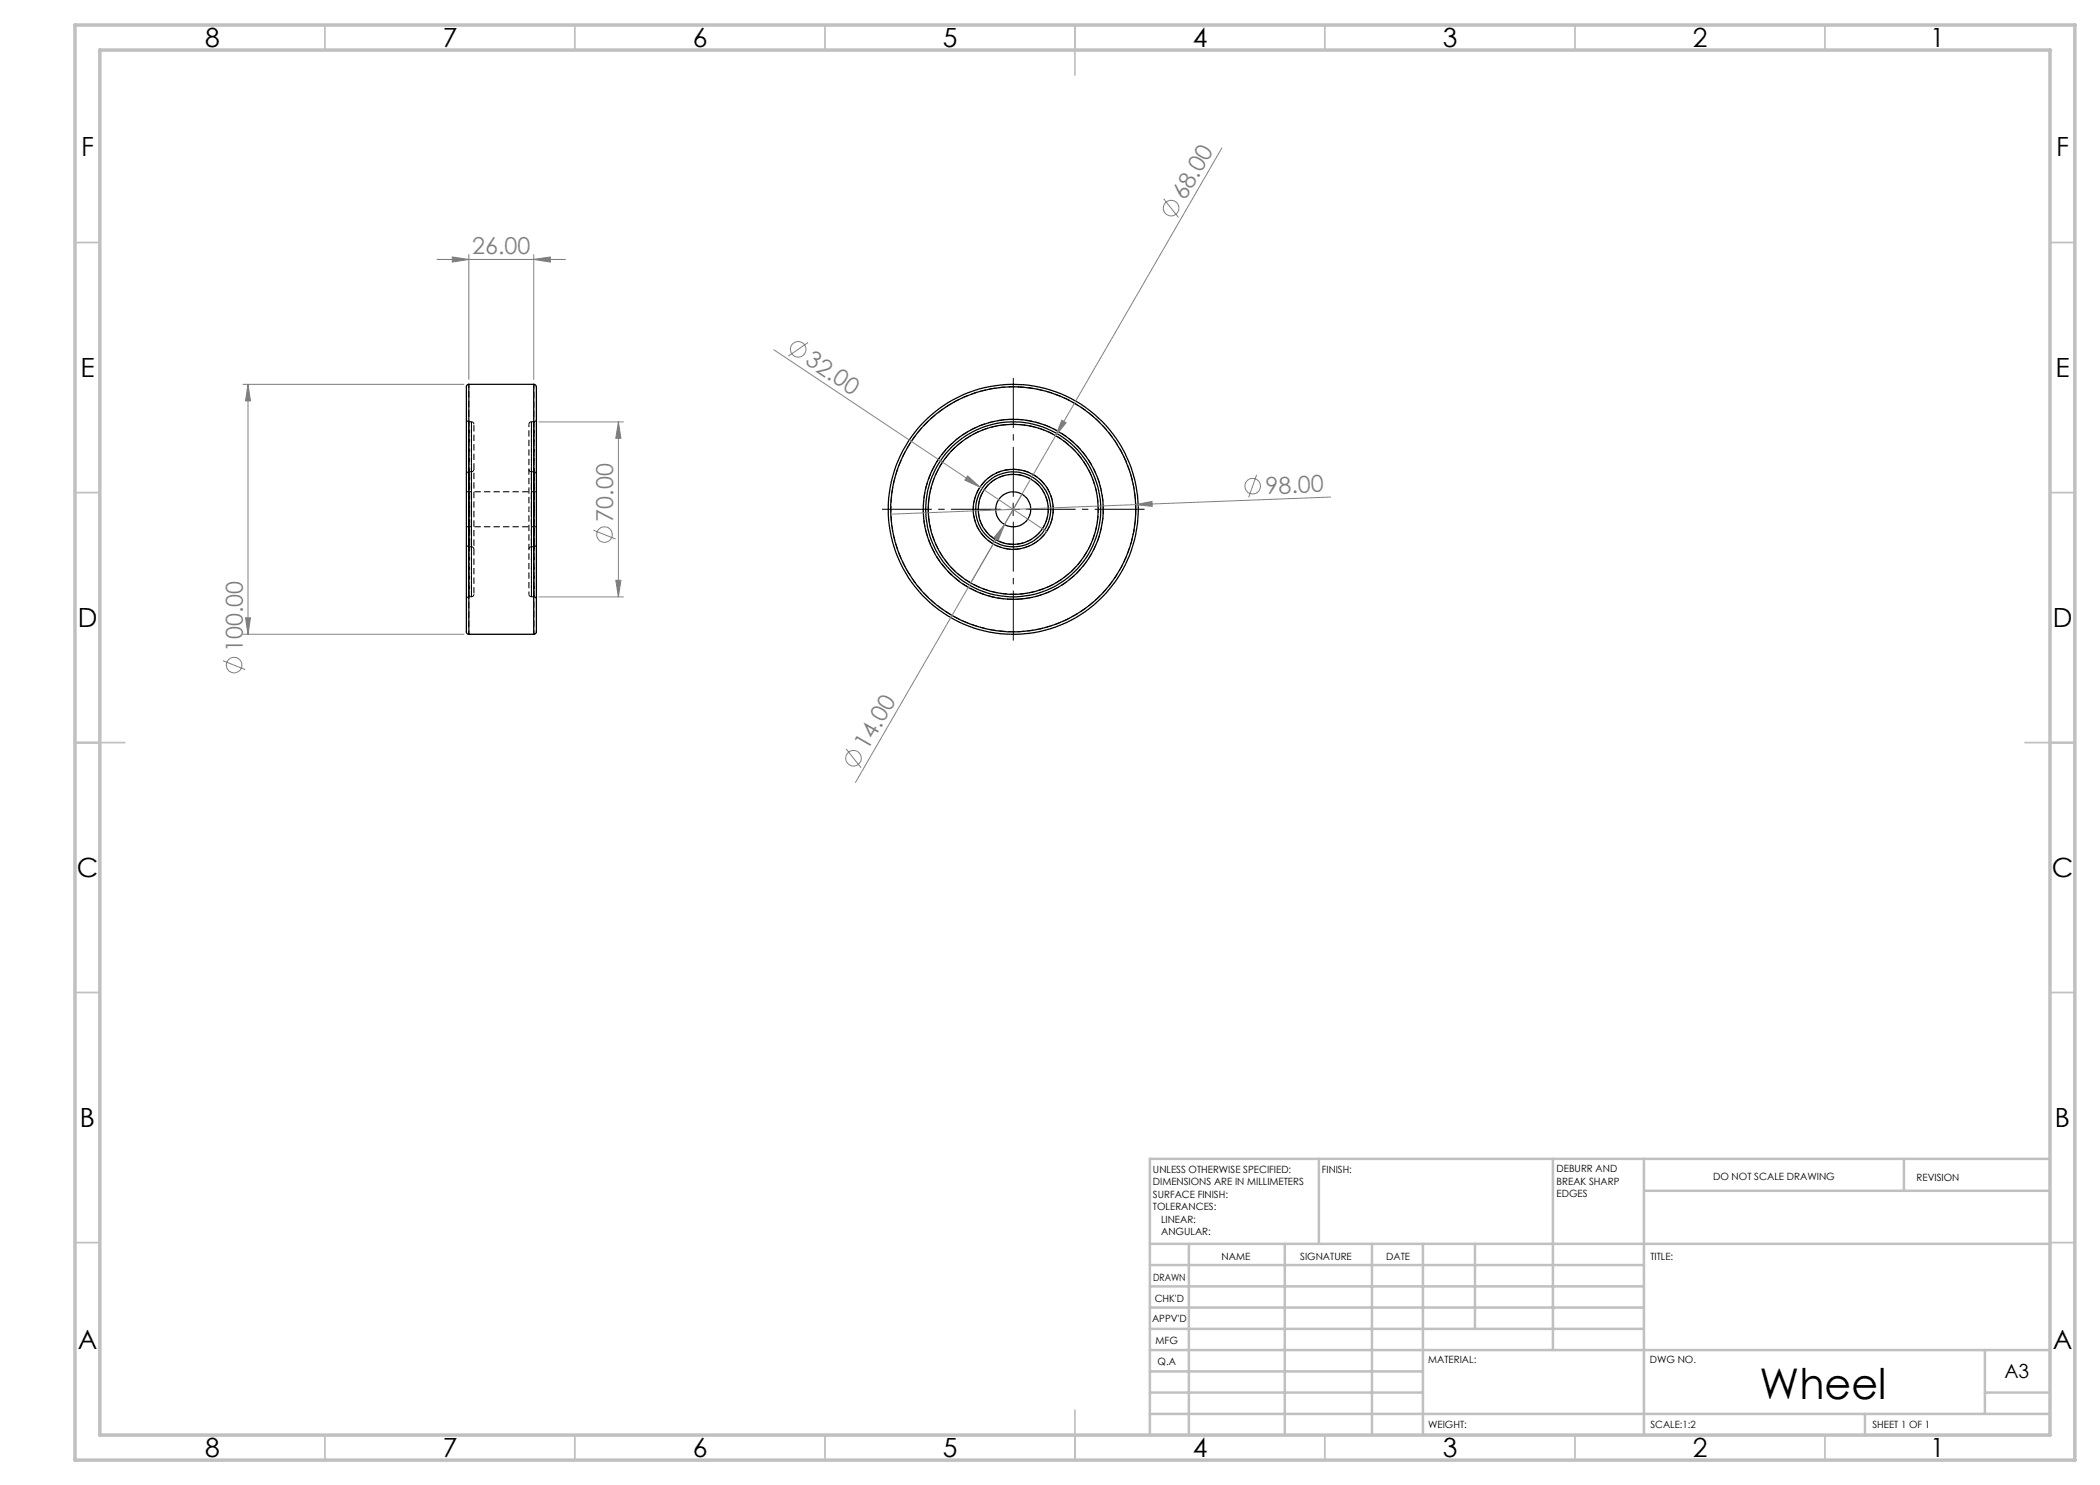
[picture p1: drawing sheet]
<svg xmlns="http://www.w3.org/2000/svg" width="420mm" height="297mm" viewBox="0 0 420 297" stroke-linecap="round" stroke-linejoin="round" font-family="sans-serif">
<path d="M93.8 101.9v17.4v-34.9v17.5M93.8 101.9v-7.5v15v-7.5M94.3 101.9v-17.5v34.9v-17.4M94.3 101.9v7.5v-15v7.5M106.3 101.9v-17.5v34.9v-17.4M106.3 101.9v7.5v-15v7.5M106.8 101.9v17.4v-34.9v17.5M106.8 101.9v-7.5v15v-7.5M227.2 101.9a24.5 24.5 0 0 1-36.1 21.5 24.5 24.5 0 0 1-1.9-42 24.5 24.5 0 0 1 37.9 18.3l.1 2.2" fill="none" stroke="#000" stroke-width=".2" stroke-dasharray="1.3 .6" stroke-dashoffset="-.1" stroke-linecap="butt"/>
<path d="M105.8 84.9v17M105.8 101.9v17" fill="none" stroke="#000" stroke-width=".2" stroke-dasharray="1.3 .6" stroke-dashoffset=".7" stroke-linecap="butt"/>
<path d="M94.8 118.9v-34" fill="none" stroke="#000" stroke-width=".2" stroke-dasharray="1.3 .6" stroke-dashoffset="-.2" stroke-linecap="butt"/>
<g fill="none" stroke="#000" stroke-width=".2" stroke-dasharray="1.3 .6" stroke-dashoffset=".4" stroke-linecap="butt">
<path d="M106.8 76.9v50M93.8 84.4l-.4-.2-.1-.3M93.8 94.4l-.4 .1-.1 .4M94.8 84.9l-.2-.4-.3-.1M94.8 93.9l-.2 .3-.3 .2M106.3 84.4l-.4 .1-.1 .4M106.3 94.4l-.4-.2-.1-.3M107.3 83.9l-.2 .3-.3 .2M107.3 94.9l-.2-.4-.3-.1M93.3 119.9l.1-.4 .4-.1M93.3 108.9l.1 .3 .4 .2M94.3 119.4l.3-.2 .2-.3"/>
<path d="M94.3 109.4l.3 .1 .2 .4M105.8 118.9l.1 .3 .4 .2M105.8 109.9l.1-.4 .4-.1M106.8 119.4l.3 .1 .2 .4M106.8 109.4l.3-.2 .2-.3"/>
</g>
<path d="M94.3 84.4h-.5M94.3 94.4h-.5M106.8 84.4h-.5M106.8 94.4h-.5M93.8 119.4h.5M93.8 109.4h.5M106.3 119.4h.5M106.3 109.4h.5" fill="none" stroke="#000" stroke-width=".2" stroke-dasharray="1.3 .6" stroke-linecap="butt"/>
<path d="M107.3 98.4h-14M93.3 105.4h14M210.7 101.9a8 8 0 0 0-11.9-7.1 8 8 0 0 0-.5 13.8 8 8 0 0 0 12.3-6.1l.1-.6M220.7 101.9a18 18 0 0 0-26.8-15.8 18 18 0 0 0-.8 31 18 18 0 0 0 27.5-14.3l.1-.9" fill="none" stroke="#000" stroke-width=".2" stroke-dasharray="1.3 .6" stroke-dashoffset=".3" stroke-linecap="butt"/>
<path d="M93.8 101.9v-25M93.8 126.9v-25" fill="none" stroke="#000" stroke-width=".2" stroke-dasharray="1.3 .6" stroke-dashoffset=".5" stroke-linecap="butt"/>
<g fill="none" stroke="#000" stroke-width=".25">
<path d="M93.8 76.9l-.4 .1-.1 .3v45a15.1 15.1 0 0 0 .1 4.4l.4 .2M93.8 76.9v50M93.8 76.9h13M106.8 76.9l.3 .1 .2 .4v48.7a.56 .56 0 0 1-.5 .8M106.8 76.9v50M93.8 126.9h13"/>
<circle cx="202.6" cy="101.9" r="8"/>
<circle cx="202.6" cy="101.9" r="24.5"/>
<circle cx="202.6" cy="101.9" r="3.5"/>
<circle cx="202.6" cy="101.9" r="17"/>
<circle cx="202.6" cy="101.9" r="18"/>
<circle cx="202.6" cy="101.9" r="17.5"/>
<circle cx="202.6" cy="101.9" r="7"/>
<circle cx="202.7" cy="101.9" r="7.5"/>
<circle cx="202.7" cy="101.9" r="25"/>
</g>
<path d="M209.7 101.9a7 7 0 0 1-10.4 6.1 7 7 0 0 1-.5-12 7 7 0 0 1 10.8 5.3l.1 .6M219.7 101.9a17 17 0 0 1-25.3 14.8 17 17 0 0 1-.8-29.2 17 17 0 0 1 26 13.4l.1 1" fill="none" stroke="#000" stroke-width=".2" stroke-dasharray="1.3 .6" stroke-dashoffset=".6" stroke-linecap="butt"/>
<g fill="none" stroke="#808080" stroke-width=".2">
<path d="M232.7 39.8l3 3.7M244.4 29.6l-33.3 57.5M87.4 51.9h25.7M90.5 51.4l3.3 .5-3.3 .5zM93.8 50.9v25M106.8 51.9l3.3-.5v1zM106.8 50.9v25M48.6 76.9h44.2M49.6 76.9v50M49.6 76.9l.5 3.3h-1zM154.8 70l54.5 36.3M161.6 68.5l-3.9 2.7"/>
<path d="M107.8 84.4h16.9M123.7 84.4v35M123.7 84.4l.5 3.3h-1zM193.5 95.2l2.5 2.2-3-1.4zM204.4 98.8l-3.5 6.1M211.1 87.1l-17 29.5M212.4 84l.8 .6-2.1 2.5zM251.3 95l-1.6 4.5M266.1 99.4l-39 1.5M107.8 119.4h16.9M118.7 106l4.4 1.8M123.2 116.1h1l-.5 3.3z"/>
<path d="M200.9 104.9l-1.2 3.1-.9-.5zM200.9 104.9l-29.8 51.6M227.1 100.9l3.3-.6v1zM227.1 100.9l-48.9 1.9M44.6 132.1l4.4 1.8M48.6 126.9h44.2M49.1 123.6h1l-.5 3.3zM169.2 149.8l3 3.7"/>
<circle cx="234.2" cy="41.6" r="1.56"/>
<circle cx="159.6" cy="69.9" r="1.56"/>
<circle cx="250.5" cy="97.2" r="1.56"/>
<circle cx="120.9" cy="106.9" r="1.55"/>
<circle cx="46.8" cy="133" r="1.56"/>
<circle cx="170.7" cy="151.7" r="1.56"/>
</g>
<path d="M202.7 99.4v-23.8M200.2 101.9h-23.8M202.7 104.4v23.7M205.2 101.9h23.7" fill="none" stroke="#000" stroke-width=".2" stroke-dasharray="15.2 1.3 1.3 1.3" stroke-dashoffset="5.3" stroke-linecap="butt"/>
<path d="M201.4 101.9h2.5M202.6 100.6v2.5" fill="none" stroke="#000" stroke-width=".2"/>
<g fill="none" stroke="#c0c0c0" stroke-width=".35">
<path d="M65 5v5M115 5v5M165 5v5M215 5v10M265 5v5M315 5v5M365 5v5M15 48.5h5M410 48.5h5M15 98.5h5M410 98.5h5M15 148.5h10"/>
<path d="M405 148.5h10M15 198.5h5M410 198.5h5M15 248.5h5M410 248.5h5M65 287v5M115 287v5M165 287v5M215 282v10M265 287v5M315 287v5M365 287v5"/>
</g>
<g fill="none" stroke="#c0c0c0" stroke-width=".5">
<path d="M263.8 231.8v17M310.6 231.8v38.2M328.8 231.8v55.2M328.8 238.2h81.2M380.8 231.8v6.4M410 231.8h-180v55.2M230 248.8h180M230 257.3h98.8M230 253h98.8M237.8 248.8v38.2M257 248.8v38.2M274.4 248.8v38.2"/>
<path d="M284.6 248.8v38.2M295 248.8v17M230 265.8h98.8M230 261.5h98.8M230 278.5h54.6M230 274.3h54.6M230 270h180M397 278.5h13M397 270v12.8M230 282.8h180M373 282.8v4.2"/>
</g>
<path d="M15 5h400v287h-400zM20 10h390v277h-390z" fill="none" stroke="#c0c0c0" stroke-width=".7"/>
<g fill="#808080">
<path d="M193.5 95.2l2.5 2.2-3-1.4z"/>
<path d="M227.1 100.9l3.3-.6v1z"/>
<path d="M212.4 84l.8 .6-2.1 2.5z"/>
<path d="M200.9 104.9l-1.2 3.1-.9-.5z"/>
<path d="M106.8 51.9l3.3-.5v1zM90.5 51.4l3.3 .5-3.3 .5z"/>
<path d="M49.6 76.9l.5 3.3h-1zM49.1 123.6h1l-.5 3.3zM123.7 84.4l.5 3.3h-1zM123.2 116.1h1l-.5 3.3z"/>
</g>
<text font-size="8.5" x="351.9" y="279.7">Wheel</text>
<g font-size="5.3">
<text x="41" y="9.5">8</text>
<text x="88.5" y="9.5">7</text>
<text x="138.5" y="9.5">6</text>
<text x="188.5" y="9.5">5</text>
<text x="238.5" y="9.5">4</text>
<text x="288.5" y="9.5">3</text>
<text x="338.5" y="9.5">2</text>
<text x="386" y="9.5">1</text>
<text x="16.2" y="31.3">F</text>
<text x="411.2" y="31.3">F</text>
<text x="16.1" y="75.5">E</text>
<text x="411.1" y="75.5">E</text>
<text x="15.5" y="125.5">D</text>
<text x="410.5" y="125.5">D</text>
<text x="15.4" y="175.5">C</text>
<text x="410.4" y="175.5">C</text>
<text x="16" y="225.5">B</text>
<text x="411" y="225.5">B</text>
<text x="15.5" y="269.8">A</text>
<text x="410.5" y="269.8">A</text>
<text x="41" y="291.5">8</text>
<text x="88.5" y="291.5">7</text>
<text x="138.5" y="291.5">6</text>
<text x="188.5" y="291.5">5</text>
<text x="238.5" y="291.5">4</text>
<text x="288.5" y="291.5">3</text>
<text x="338.5" y="291.5">2</text>
<text x="386" y="291.5">1</text>
</g>
<g font-size="4.7" fill="#808080">
<text x="237" y="40.2" transform="rotate(-60 237 40.2)">68.00</text>
<text x="94.5" y="50.9">26.00</text>
<text x="160.8" y="72.7" transform="rotate(34 160.8 72.7)">32.00</text>
<text x="253.2" y="98.8" transform="rotate(-2 253.2 98.8)">98.00</text>
<text x="122.6" y="104.3" transform="rotate(-90 122.6 104.3)">70.00</text>
<text x="48.6" y="130.4" transform="rotate(-90 48.6 130.4)">100.00</text>
<text x="173.5" y="150.3" transform="rotate(-60 173.5 150.3)">14.00</text>
</g>
<text font-size="3.9" x="400.9" y="275.5">A3</text>
<g font-size="2">
<text x="230.6" y="234.6">UNLESS OTHERWISE SPECIFIED:</text>
<text x="230.6" y="237.1">DIMENSIONS ARE IN MILLIMETERS</text>
<text x="230.6" y="239.6">SURFACE FINISH:</text>
<text x="264.4" y="234.6">FINISH:</text>
<text x="311.3" y="234.5">DEBURR AND</text>
<text x="311.3" y="237">BREAK SHARP</text>
<text x="311.3" y="239.5">EDGES</text>
<text x="342.6" y="236">DO NOT SCALE DRAWING</text>
<text x="383.3" y="236.2">REVISION</text>
<text x="230.6" y="242.1">TOLERANCES:</text>
<text x="232.2" y="244.6">LINEAR:</text>
<text x="232.2" y="247.1">ANGULAR:</text>
<text x="244.3" y="252">NAME</text>
<text x="260" y="251.9">SIGNATURE</text>
<text x="277.2" y="251.9">DATE</text>
<text x="330.1" y="251.9">TITLE:</text>
<text x="230.6" y="256.1">DRAWN</text>
<text x="230.9" y="260.3">CHK'D</text>
<text x="230.4" y="264.4">APPV'D</text>
<text x="231.1" y="268.8">MFG</text>
<text x="231.5" y="273">Q.A</text>
<text x="285.6" y="272.5">MATERIAL:</text>
<text x="330" y="272.5">DWG NO.</text>
<text x="285.6" y="285.5">WEIGHT:</text>
<text x="330.1" y="285.6">SCALE:1:2</text>
<text x="374.5" y="285.6">SHEET 1 OF 1</text>
</g>
</svg>
